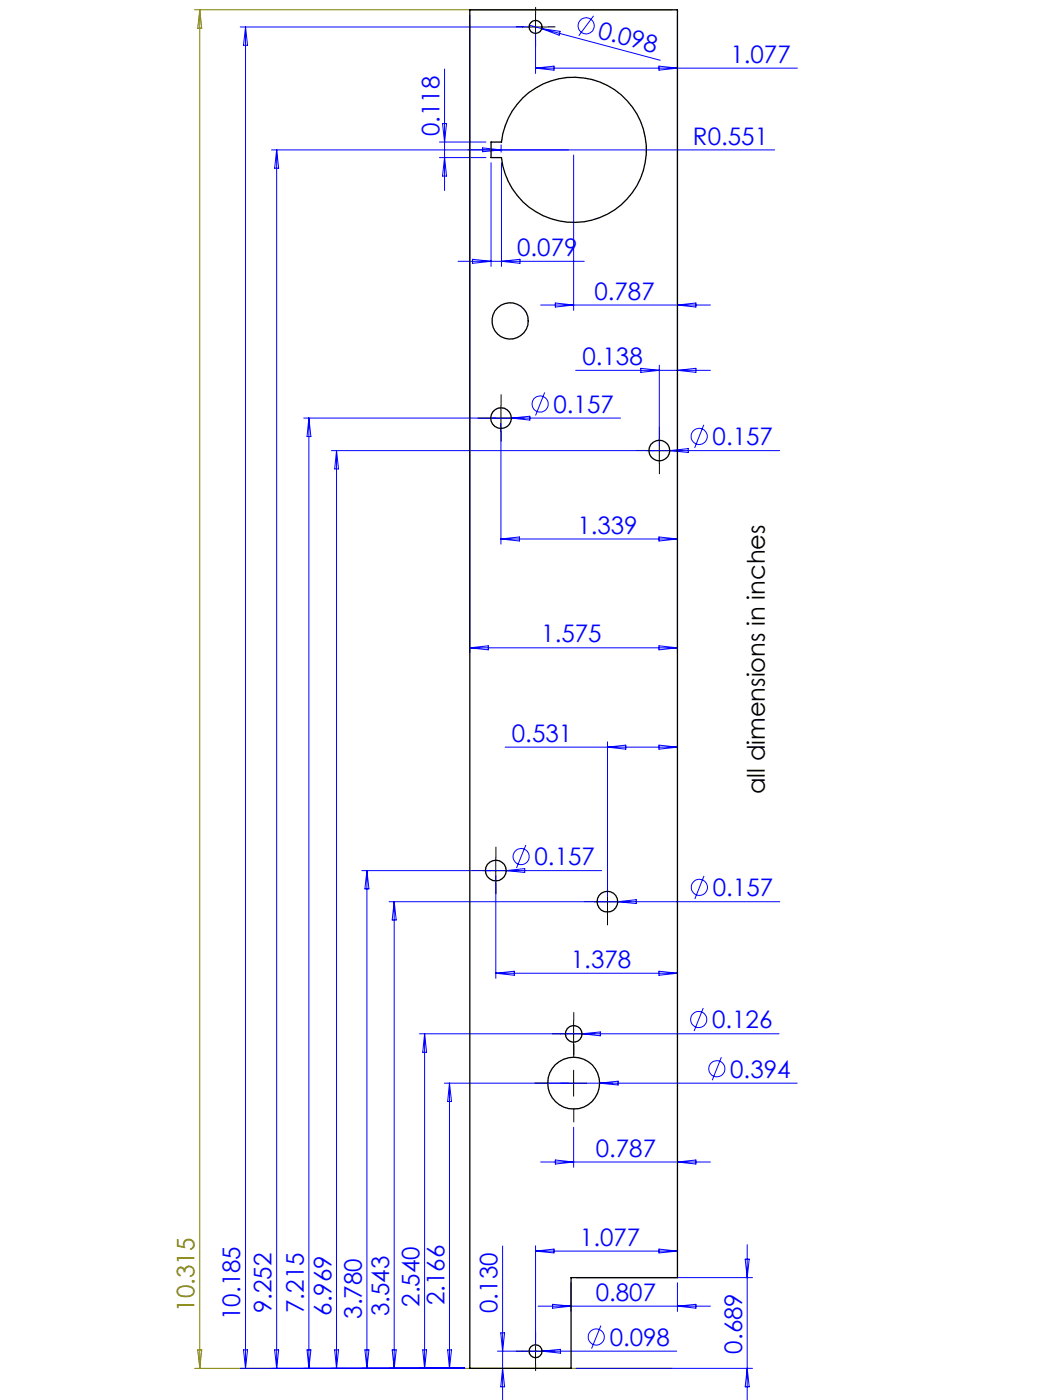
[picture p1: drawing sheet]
<svg xmlns="http://www.w3.org/2000/svg" width="200mm" height="270mm" viewBox="0 0 200 270" stroke-linecap="round" stroke-linejoin="round" font-family="sans-serif">
<g fill="none" stroke="#00f" stroke-width=".19">
<path d="M46.3 5.2h55.9M47.3 5.2v258.7M47.3 5.2l.4 3.5h-.8zM85.7 13.3v23.4M90.5 2.9v123M102 4.9l2.4 .6M103.2 6.2v8M103.2 13.1l3.6-.3v.7zM103.2 13.1h50.4M104.4 5.5l22.8 6.1M104.4 5.5l3.5 .6-.2 .7zM114.4 3.1l-2.9 3.8"/>
<path d="M127 12.8l3.5 .3-3.5 .4zM130.5 2.9v123M53.3 28.9v235M53.3 28.9l.4 3.5h-.8zM84.7 27.4h8.9M84.7 30.4h8.9M85.3 23.8h.7l-.3 3.6zM85.7 30.4l.3 3.6h-.7zM90.2 28.9h6.3M93 28.5l3.5 .4-3.5 .4zM94.6 31.4v20M96.6 27.9v1.5"/>
<path d="M96.6 31.4v20M110.5 29.9v30M149.3 28.9h-97M88.3 50.4h24.3M91.1 50l3.5 .4-3.5 .4zM96.6 50.4l3.6-.4v.8zM104.2 58.8h32.7M107 58.4l3.5 .4-3.5 .4zM130.5 58.8l3.6-.4v.8zM105 75.7l-1.8 4.4M110.9 71.4h26M123.5 71l3.5 .4-3.5 .4z"/>
<path d="M127 70.4v15.5M130.5 71.4l3.6-.4v.8zM59.5 80.6v183.3M59.5 80.6l.4 3.6h-.7zM64.8 86.9v177M64.8 86.9l.4 3.5h-.7zM96.5 81.7v23.2M98.5 80.6l3.6-.3v.7zM119.6 80.6h-61.1M129 86.9l3.6-.4v.8zM135.6 81.9l-1.8 4.5M150.2 86.9h-86.3"/>
<path d="M96.5 103.9h34M96.5 103.9l3.6-.3v.7zM127 103.6l3.5 .3-3.5 .4zM90.5 124.9h40M90.5 124.9l3.6-.4v.8zM127 124.5l3.5 .4-3.5 .4zM97.3 144.1h33.2M117.1 143.1v29.8M117.1 144.1l3.5-.4v.8zM127 143.7l3.5 .4-3.5 .4zM70.7 167.9v96M70.7 167.9l.4 3.5h-.8z"/>
<path d="M76 173.9v90M76 173.9l.3 3.5h-.7zM95.5 168.9v19.8M97.5 167.9l3.6-.4v.8zM101.3 163l-1.8 4.4M115.9 167.9h-46.2M119 173.9l3.6-.4v.8zM135.6 168.9l-1.7 4.5M150.2 173.9h-75.2M81.8 199.4v64.5M81.8 199.4l.4 3.5h-.7zM95.5 187.7h35"/>
<path d="M95.5 187.7l3.6-.4v.8zM112.1 199.4l3.6-.4v.8zM127 187.3l3.5 .4-3.5 .4zM135.5 194.4l-1.8 4.4M150.1 199.4h-69.3M86.6 208.9v55M86.6 208.9l.4 3.5h-.7zM110.5 217.4v7.7M115.5 208.9l3.6-.4v.8zM139 203.9l-1.8 4.4M153.6 208.9h-68M104.2 224.1h32.7"/>
<path d="M107 223.7l3.5 .4-3.5 .4zM130.5 224.1l3.6-.4v.8zM96.5 257.1h.7l-.4 3.5zM96.8 240.3v29.7M103.2 240.3v19.3M103.2 241.3h27.3M103.2 241.3l3.6-.4v.7zM103.7 251.9h33.2M106.5 251.5l3.5 .4-3.5 .4zM110 247.4v5.5M111 246.4h34M115.8 255.6l-1.8 4.5"/>
<path d="M127 240.9l3.5 .4-3.5 .3zM130.5 247.4v5.5M130.5 251.9l3.6-.4v.8zM143.6 242.8h.8l-.4 3.6zM144 240v30M46.3 263.9h43.2M46.9 260.3h.8l-.4 3.6zM52.9 260.3h.8l-.4 3.6zM59.2 260.3h.7l-.4 3.6zM64.5 260.3h.7l-.4 3.6zM70.3 260.3h.8l-.4 3.6zM75.6 260.3h.7l-.3 3.6z"/>
<path d="M81.5 260.3h.7l-.4 3.6zM86.3 260.3h.7l-.4 3.6zM96.8 263.9l.4 3.6h-.7zM104.4 260.6l3.6-.4v.8zM111 263.9h34M130.4 260.6h-34.6M144 263.9l.4 3.6h-.8z"/>
<circle cx="112.9" cy="5" r="1.55"/>
<circle cx="104.1" cy="77.9" r="1.56"/>
<circle cx="134.7" cy="84.2" r="1.56"/>
<circle cx="100.4" cy="165.2" r="1.56"/>
<circle cx="134.8" cy="171.1" r="1.56"/>
<circle cx="134.6" cy="196.6" r="1.55"/>
<circle cx="138.1" cy="206.1" r="1.56"/>
<circle cx="114.9" cy="257.9" r="1.55"/>
</g>
<g fill="none" stroke="#000" stroke-width=".19" stroke-dasharray="15.2 1.3 1.3 1.3">
<path d="M100.7 5.2h-1.2M103.2 2.7v-1.3M103.2 7.7v1.2M105.7 5.2h1.3M96.6 78.1v-2M94.1 80.6h-2M96.6 83.1v2M99.1 80.6h2M124.6 86.9h-2M127.1 84.4v-2M127.1 89.4v2M129.6 86.9h2"/>
<path d="M93.1 167.9h-2M95.6 165.4v-2M95.6 170.4v2M98.1 167.9h2M114.6 173.9h-2M117.1 171.4v-2M117.1 176.4v2M119.6 173.9h2M108.1 199.4h-1.6M110.6 196.9v-1.6M113.1 199.4h1.6M105.6 208.9h-2.5"/>
<path d="M110.6 203.9v-2.5M110.6 213.9v2.5M110.6 201.9v1.6M115.6 208.9h2.5M103.2 258.1v-1.3M100.7 260.6h-1.2M103.2 263.1v1.2M105.7 260.6h1.3"/>
</g>
<g fill="none" stroke="#000" stroke-width=".19">
<path d="M100.7 5.2h5M103.2 2.7v5M96.5 78.2v4.9M94.1 80.6h4.9M124.5 86.9h5M127 84.4v5M93 167.9h5M95.5 165.4v5M114.5 173.9h5M117.1 171.4v5M108 199.4h5M110.5 196.9v5"/>
<path d="M108 208.9h5M110.5 206.4v5M103.2 258.1v5M100.7 260.6h5"/>
</g>
<path d="M37.5 1.9h92M38.5 1.9v262M38.5 1.9l.4 3.6h-.8zM37.5 263.9h92M38.1 260.3h.8l-.4 3.6z" fill="none" stroke="#808000" stroke-width=".19"/>
<g fill="none" stroke="#000" stroke-width=".25">
<path d="M90.5 1.9h40v244.5h-20.5v17.5h-19.5zM100.7 18.9a14 14 0 0 1 21.7 2.6 14 14 0 0 1-7.3 20.6 14 14 0 0 1-18.5-11.7h-2v-3h2a14.1 14.1 0 0 1 4.1-8.5z"/>
<circle cx="103.2" cy="5.2" r="1.25"/>
<circle cx="98.3" cy="61.9" r="3.5"/>
<circle cx="96.5" cy="80.6" r="2"/>
<circle cx="127.1" cy="86.9" r="1.99"/>
<circle cx="95.6" cy="167.9" r="1.99"/>
<circle cx="117" cy="173.9" r="2"/>
<circle cx="110.5" cy="199.4" r="1.6"/>
<circle cx="110.5" cy="208.9" r="5"/>
<circle cx="103.2" cy="260.6" r="1.24"/>
</g>
<g font-size="4.7" fill="#00f">
<text x="115" y="7.3" transform="rotate(15 115 7.3)">0.098</text>
<text x="140.7" y="12.1">1.077</text>
<text x="84.7" y="26.2" transform="rotate(-90 84.7 26.2)">0.118</text>
<text x="133.5" y="27.9">R0.551</text>
<text x="99.7" y="49.4">0.079</text>
<text x="114.5" y="57.8">0.787</text>
<text x="112.2" y="70.4">0.138</text>
<text x="106.7" y="79.6">0.157</text>
<text x="137.3" y="85.9">0.157</text>
<text x="111.2" y="102.9">1.339</text>
<text x="104.3" y="123.9">1.575</text>
<text x="98.6" y="143.1">0.531</text>
<text x="103" y="166.9">0.157</text>
<text x="137.3" y="172.8">0.157</text>
<text x="110" y="186.7">1.378</text>
<text x="137.2" y="198.3">0.126</text>
<text x="140.7" y="207.8">0.394</text>
<text x="114.8" y="223.1">0.787</text>
<text x="111.7" y="240.2">1.077</text>
<text x="85.6" y="251.7" transform="rotate(-90 85.6 251.7)">2.166</text>
<text x="114.8" y="250.9">0.807</text>
<text x="46.3" y="254.6" transform="rotate(-90 46.3 254.6)">10.185</text>
<text x="52.3" y="253.3" transform="rotate(-90 52.3 253.3)">9.252</text>
<text x="58.5" y="253.2" transform="rotate(-90 58.5 253.2)">7.215</text>
<text x="63.9" y="253.8" transform="rotate(-90 63.9 253.8)">6.969</text>
<text x="69.7" y="254.4" transform="rotate(-90 69.7 254.4)">3.780</text>
<text x="75" y="253.9" transform="rotate(-90 75 253.9)">3.543</text>
<text x="80.8" y="252" transform="rotate(-90 80.8 252)">2.540</text>
<text x="95.8" y="253.2" transform="rotate(-90 95.8 253.2)">0.130</text>
<text x="117.5" y="259.5">0.098</text>
<text x="143" y="261" transform="rotate(-90 143 261)">0.689</text>
</g>
<text font-size="4.7" x="147.4" y="153.2" transform="rotate(-90 147.4 153.2)">all dimensions in inches</text>
<text font-size="4.7" fill="#808000" x="37.5" y="253" transform="rotate(-90 37.5 253)">10.315</text>
</svg>
